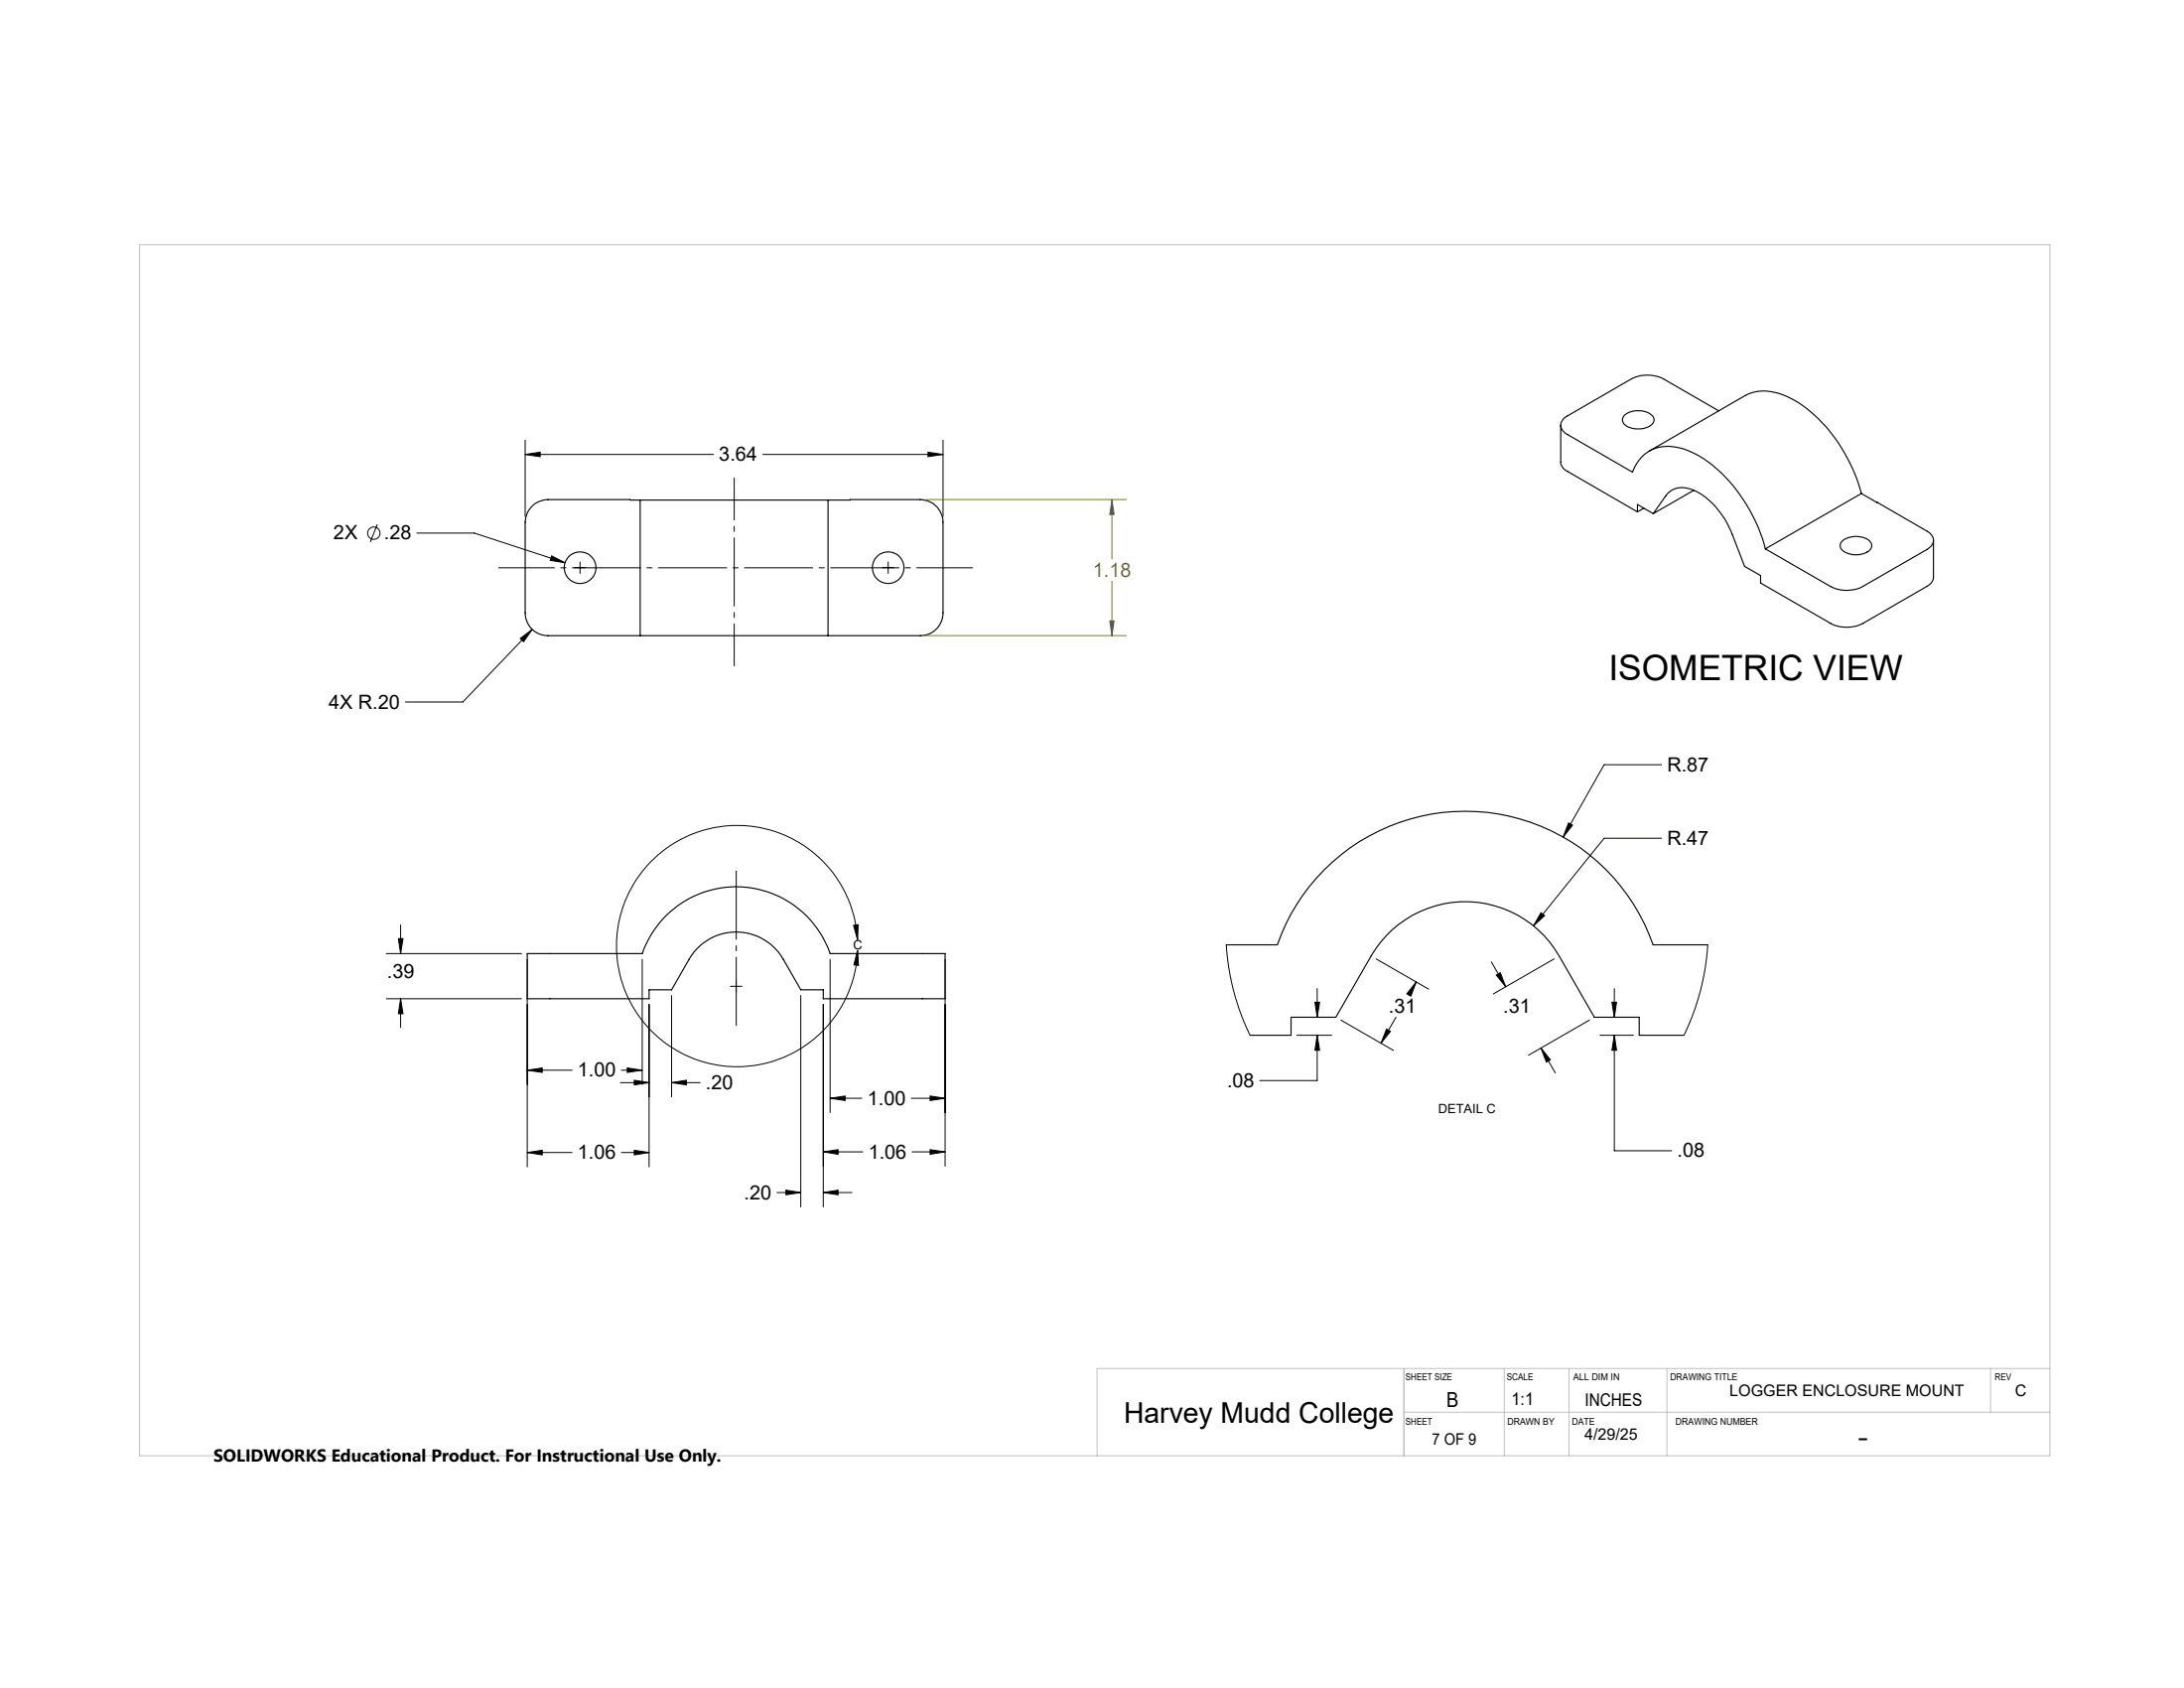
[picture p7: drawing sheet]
<svg xmlns="http://www.w3.org/2000/svg" width="279mm" height="216mm" viewBox="0 0 279 216" stroke-linecap="round" stroke-linejoin="round" font-family="sans-serif">
<g fill="none" stroke="#000" stroke-width=".14">
<path d="M199.7 54.4v4.8l.2 .6 .4 .3 9.2 5.4M207.8 53.1a2.83 2.83 0 0 1 3.7 .2 .87 .87 0 0 1-.5 1.2 3.1 3.1 0 0 1-3.2-.2l-.2-.5v-.3zM211 57.7l12.3-7.1a5.8 5.8 0 0 1 5.3 .1 17.6 17.6 0 0 1 7.7 7.9l1.2 2.6 .6 1.9M219.9 52.6l-7.1-4.1a4.6 4.6 0 0 0-4.1 0l-8.2 4.7a1.25 1.25 0 0 0-.8 1.2 1.25 1.25 0 0 0 .8 1.2l8.3 4.8a4.7 4.7 0 0 1 6.1-3.1 14.5 14.5 0 0 1 7.7 5.9 21 21 0 0 1 3.2 7M81.9 64h24M81.9 64l-11.8-.1a2.95 2.95 0 0 0-2.9 2.9v11.6a2.91 2.91 0 0 0 2.9 2.9h11.8M81.9 64v17.3M105.9 64l11.8-.1a2.95 2.95 0 0 1 2.9 2.9v11.6a2.88 2.88 0 0 1-2.9 2.9h-11.8M105.9 64v17.3M209.5 65.5v-1l2 1.2M210.3 65l-.8 .5M211.5 65.7l1.6-2.3a2.79 2.79 0 0 1 3.7-.6 9.9 9.9 0 0 1 4.8 5.5l1.6 4.1 2 1.2v1l9 5.1a4.6 4.6 0 0 0 4.1 0l8.2-4.7 .6-.5 .2-.6v-4.8"/>
<path d="M216.7 62.7l-5.2 3M235.7 69.2a2.87 2.87 0 0 1 3.5 0 .9 .9 0 0 1-.5 1.5 2.81 2.81 0 0 1-3.2-.5l-.1-.5zM238.1 63.1l8.4 4.8a1.25 1.25 0 0 1 .9 1.2 1.25 1.25 0 0 1-.9 1.2l-8.2 4.7a4.5 4.5 0 0 1-4.1 0l-8.4-4.8M238.1 63.1l-12.3 7.1M81.9 81.3h24M67.5 122h14.7a12.7 12.7 0 0 1 12-8.6 12.7 12.7 0 0 1 12 8.6h14.7v5.7h-15.6v-1.1h-2.9l-2.2-3.9a7 7 0 0 0-12 0l-2.3 3.9h-2.9v1.1h-15.5zM156.9 120.8h6.5a25.5 25.5 0 0 1 24-17 25.5 25.5 0 0 1 24.1 17h7M159.9 132.4h5.3v-2.3h5.7l4.5-7.8a13.9 13.9 0 0 1 24.1 0l4.5 7.8h5.7v2.3h5.7"/>
<circle cx="74.2" cy="72.6" r="2.03"/>
<circle cx="113.6" cy="72.6" r="2.03"/>
</g>
<g fill="none" stroke="#000" stroke-width=".13">
<path d="M67.2 56.3v9.8M67.2 58.1h24.1M67.2 58.1l1.9-.3v.6zM97.6 58.1h23M118.7 57.8l1.9 .3-1.9 .3zM120.6 56.3v9.8M48.3 67.1l-.9 2.2M53.3 68.2h7.4l11.6 3.8M70.6 71.1l1.7 .9-1.9-.3zM73.5 72.6h1.4M74.2 71.9v1.4M112.9 72.6h1.5"/>
<path d="M113.6 71.9v1.4M66.6 81.7l1.5-1.2-1.1 1.6zM68.1 80.5l-8.9 9.3h-7.3M212.6 97.8h-7.4l-5.2 9.3M51.3 118.3v3.7M109.2 118.4l.6-.1-.1 1.9zM197.1 116.7l.5 .4-1.4 1.3zM200.7 105.3l.5 .2-1.2 1.6zM212.6 107.2h-7.4l-9 11.2M49.4 122h17.3M49.4 127.7h17.3M51 120h.6l-.3 2z"/>
<path d="M51.3 127.7v3.7M51.3 127.7l.3 2h-.6zM67.5 122.7v26.5M67.5 136.9h5.7M67.5 136.9l1.9-.3v.6zM79.4 138.5h3.6M79.5 136.9h2.7M80.2 136.6l2 .3-2 .3zM81.1 138.2l1.9 .3-1.9 .3zM82.2 122.7v16M83 128.5v20.7M85.9 127.3v13"/>
<path d="M85.9 138.5h3.7M85.9 138.5l1.9-.3v.6zM93.4 126.1h1.5M94.2 125.4v1.5M102.4 127.3v27.1M105.3 128.5v25.9M106.2 122.7v19.6M109.7 121.5l.1 2-.6-.1zM109.7 120.2a15.4 15.4 0 0 0-23.2-12.5 15.4 15.4 0 0 0-.5 26.3 15.4 15.4 0 0 0 23.7-11.6v-.9M120.9 122.7v26.5M156.9 120.8l.2 2.6 .7 3.1 1.1 3.5 1 2.4M165.9 132.4h4.4"/>
<path d="M168.2 128.2h.6l-.3 1.9zM168.5 132.4v5.8h-7.3M168.5 126.4v3.7M168.5 132.4l.3 1.9h-.6zM171.5 130.5l6.8 3.9M176 122.6l6.8 3.9M177.4 131.6l.5 .3-1.2 1.5zM178.6 130.1l-1.9 3.3M181.2 125.6l-.7 1.8-.5-.3zM181.2 125.6l-1 1.7M190.8 123l1.8 3.2M191.4 124.7l.5-.3 .7 1.8z"/>
<path d="M197.1 134l1.2 1.6-.5 .2zM197.1 134l1.9 3.2M198.8 122.6l-7.8 4.5M203.3 130.5l-7.8 4.5M204.7 132.4h4.3M206.2 128.2h.6l-.3 1.9zM206.5 132.4l.3 1.9h-.6zM206.5 132.4v14.8h7.4M206.5 126.4v3.7M218.5 120.8l-.3 2.8-.7 3.1-1.1 3.4-1 2.3M67.5 147.4h5.7M67.5 147.4l1.9-.3v.6z"/>
<path d="M79.5 147.4h3.5M81.1 147.1l1.9 .3-1.9 .3zM99.4 152.5h3M100.5 152.2l1.9 .3-1.9 .3zM105.3 147.3h5.1M105.3 152.5h3.7M105.3 147.3l1.9-.3v.6zM105.3 152.5l1.9-.3v.6zM106.2 140.5l1.9-.3v.6zM106.2 140.5h4.1M116.6 140.5h4.3M116.7 147.3h4.2"/>
<path d="M119 140.2l1.9 .3-1.9 .3zM119 147l1.9 .3-1.9 .3z"/>
<circle cx="47.8" cy="68.2" r=".79"/>
</g>
<path d="M118.5 63.9h25.6M142 79.4h.5l-.2 1.9zM142.3 63.9l.2 1.9h-.5zM142.3 63.9v7.6M142.3 74.3v7M118.5 81.3h25.6" fill="none" stroke="#808000" stroke-width=".13"/>
<path d="M94.2 111.2v20.2" fill="none" stroke="#000" stroke-width=".13" stroke-dasharray="8.8 .7 .7 .7" stroke-dashoffset="-.2" stroke-linecap="butt"/>
<path d="M93.9 61.1v24.1" fill="none" stroke="#000" stroke-width=".13" stroke-dasharray="8.8 .7 .7 .7" stroke-dashoffset="3.4" stroke-linecap="butt"/>
<path d="M124.5 72.6h-60.8" fill="none" stroke="#000" stroke-width=".13" stroke-dasharray="8.8 .7 .7 .7" stroke-dashoffset="1.6" stroke-linecap="butt"/>
<path d="M17.9 31.3h244.3v154.9h-244.3zM179.6 175v11.2M192.4 175v11.2M200.7 175v11.2M213.3 175v11.2M254.7 175v5.6M262.2 175h-121.8v11.2M179.6 180.6h82.6" fill="none" stroke="#c0c0c0" stroke-width=".13"/>
<g fill="#000">
<path d="M51 120h.6l-.3 2zM51.3 127.7l.3 2h-.6zM67.5 136.9l1.9-.3v.6zM80.2 136.6l2 .3-2 .3zM67.5 147.4l1.9-.3v.6zM81.1 147.1l1.9 .3-1.9 .3zM106.2 140.5l1.9-.3v.6zM119 140.2l1.9 .3-1.9 .3zM119 147l1.9 .3-1.9 .3zM105.3 147.3l1.9-.3v.6zM81.1 138.2l1.9 .3-1.9 .3zM85.9 138.5l1.9-.3v.6zM105.3 152.5l1.9-.3v.6zM100.5 152.2l1.9 .3-1.9 .3zM70.6 71.1l-.2 .6 1.9 .3zM67.2 58.1l1.9-.3v.6zM118.7 57.8l1.9 .3-1.9 .3zM66.6 81.7l.4 .4 1.1-1.6zM168.2 128.2h.6l-.3 1.9zM168.5 132.4l.3 1.9h-.6zM200.7 105.3l-.7 1.8 1.2-1.6zM197.1 116.7l-.9 1.7 1.4-1.3zM177.4 131.6l.5 .3-1.2 1.5zM181.2 125.6l-.7 1.8-.5-.3zM197.1 134l1.2 1.6-.5 .2zM191.4 124.7l.5-.3 .7 1.8zM206.2 128.2h.6l-.3 1.9zM206.5 132.4l.3 1.9h-.6z"/>
<path d="M109.2 118.4l.6-.1-.1 1.9zM109.7 121.5l.1 2-.6-.1z"/>
</g>
<path d="M142.3 63.9l.2 1.9h-.5zM142 79.4h.5l-.2 1.9z" fill="#808000"/>
<text font-size="4.5" x="205.8" y="87">ISOMETRIC VIEW</text>
<text font-size="4.1" x="237.7" y="185.2">-</text>
<text font-size="3.7" x="143.8" y="181.9">Harvey Mudd College</text>
<text font-size="2.7" x="185.1" y="179.9">B</text>
<g font-size="2.5">
<text x="92" y="59">3.64</text>
<text x="42.7" y="69">2X</text>
<text x="49.1" y="69">.28</text>
<text x="42.1" y="90.6">4X R.20</text>
<text x="213.3" y="98.6">R.87</text>
<text x="213.3" y="108.1">R.47</text>
<text x="49.5" y="125">.39</text>
<text x="177.7" y="129.5">.31</text>
<text x="192.3" y="129.5">.31</text>
<text x="73.9" y="137.7">1.00</text>
<text x="90.3" y="139.3">.20</text>
<text x="111" y="141.3">1.00</text>
<text x="157" y="139">.08</text>
<text x="73.9" y="148.2">1.06</text>
<text x="111.1" y="148.2">1.06</text>
<text x="214.6" y="148">.08</text>
<text x="95.2" y="153.4">.20</text>
</g>
<text font-size="2.5" fill="#808000" x="139.8" y="73.8">1.18</text>
<g font-size="2.2">
<text x="193.4" y="179.7">1:1</text>
<text x="202.7" y="179.9">INCHES</text>
<text x="27.3" y="186.9">SOLIDWORKS Educational Product. For Instructional Use Only.</text>
</g>
<g font-size="2">
<text x="221.3" y="178.6">LOGGER ENCLOSURE MOUNT</text>
<text x="257.8" y="178.6">C</text>
<text x="183.2" y="184.7">7 OF 9</text>
<text x="202.7" y="184.2">4/29/25</text>
</g>
<g font-size="1.6">
<text x="109.1" y="121.5">C</text>
<text x="184" y="142.4">DETAIL C</text>
</g>
<g font-size="1.2">
<text x="179.8" y="176.5">SHEET SIZE</text>
<text x="192.7" y="176.5">SCALE</text>
<text x="201.3" y="176.5">ALL DIM IN</text>
<text x="213.7" y="176.5">DRAWING TITLE</text>
<text x="255.2" y="176.5">REV</text>
<text x="179.8" y="182.2">SHEET</text>
<text x="192.8" y="182.2">DRAWN BY</text>
<text x="201.1" y="182.2">DATE</text>
<text x="214.4" y="182.2">DRAWING NUMBER</text>
</g>
</svg>
